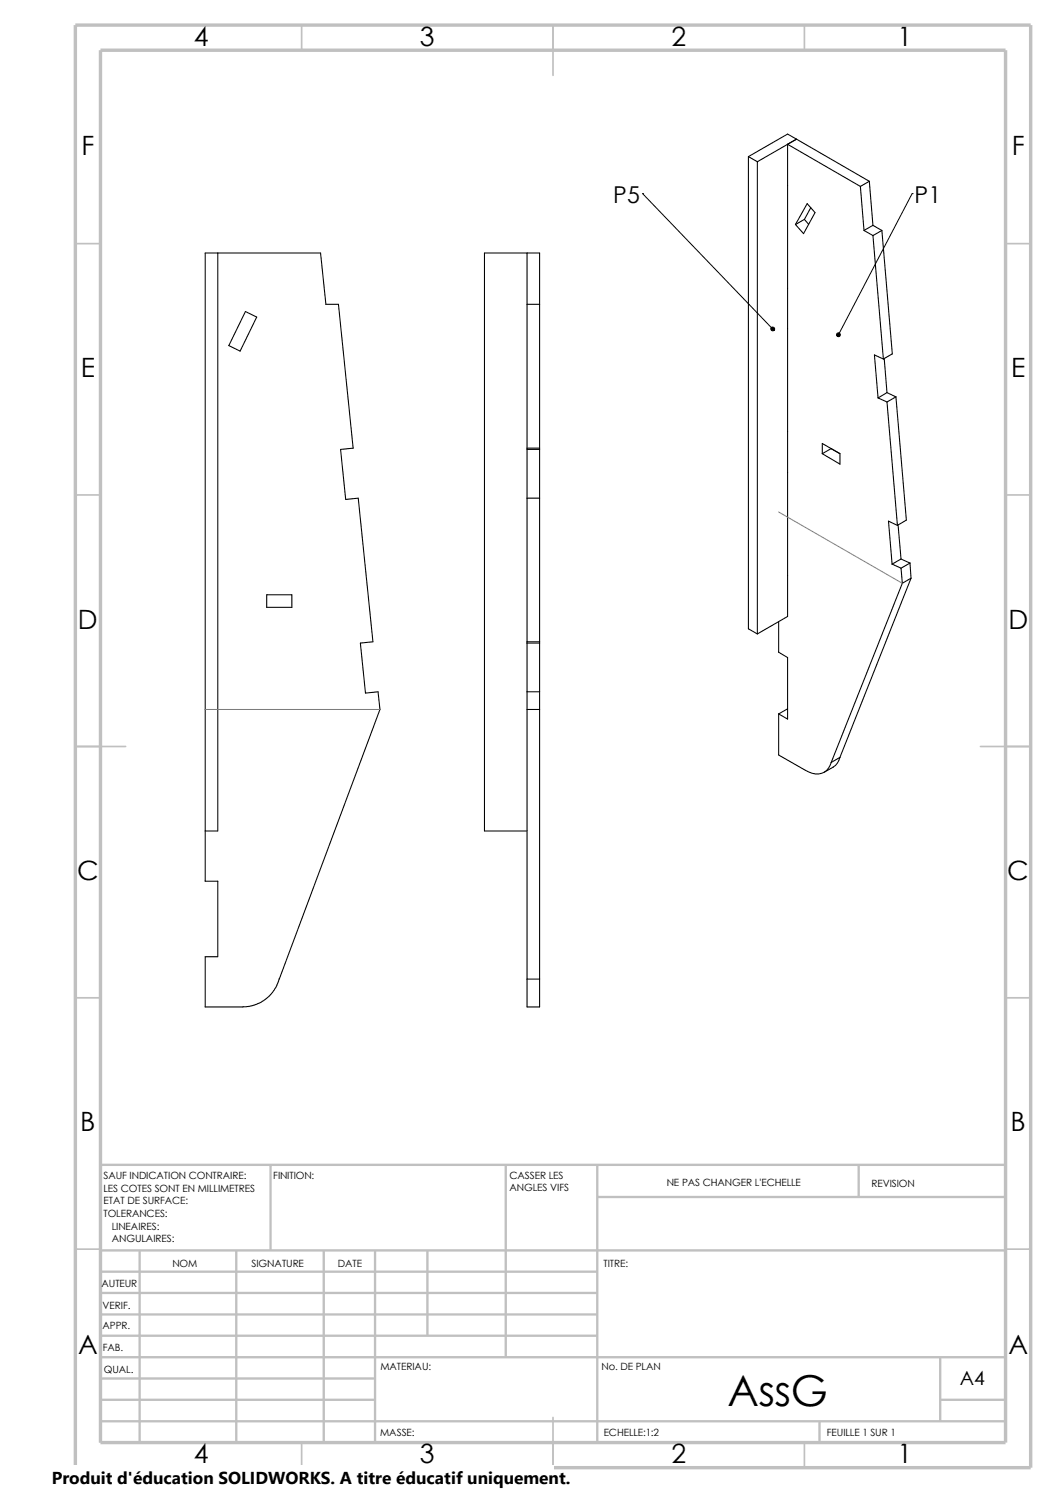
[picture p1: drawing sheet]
<svg xmlns="http://www.w3.org/2000/svg" width="210mm" height="297mm" viewBox="0 0 210 297" stroke-linecap="round" stroke-linejoin="round" font-family="sans-serif">
<g fill="none" stroke="#c0c0c0" stroke-width=".34">
<path d="M60 5v5M110 5v10M160 5v5M15 48.5h5M200 48.5h5M15 98.5h5M200 98.5h5M15 148.5h10M195 148.5h10M15 198.5h5M200 198.5h5M15 248.5h5"/>
<path d="M200 248.5h5M60 287v5M110 282v10M160 287v5"/>
</g>
<g fill="none" stroke="#c0c0c0" stroke-width=".47">
<path d="M53.8 231.7v17.1M100.6 231.7v38.3M118.8 238.1h81.2M118.8 231.7v55.3M170.8 231.7v6.4M200 231.7h-180v55.3M20 253h98.8M20 257.2h98.8M20 248.8h180M27.8 248.8v38.2M47 248.8v38.2M64.4 248.8v38.2"/>
<path d="M74.6 248.8v38.2M85 248.8v16.9M20 261.5h98.8M20 265.7h98.8M20 278.5h54.6M20 270h180M20 274.2h54.6M187 278.5h13M187 270v12.7M20 282.7h180M163 282.7v4.3"/>
</g>
<path d="M15 5h190v287h-190zM20 10h180v277h-180z" fill="none" stroke="#c0c0c0" stroke-width=".68" stroke-linecap="butt"/>
<g fill="none" stroke="#000" stroke-width=".21">
<path d="M148.8 31.2v93.9l1.8 1M148.8 31.2l1.8 1M150.6 32.2v93.9M156.6 28.7v93.9l-6 3.5M156.6 28.7l14.5 8.4M158.4 27.7l-7.8 4.5M158.4 27.7l-1.8-1-7.8 4.5M158.4 27.7l-1.8 1M158.4 27.7l14.5 8.4M171.1 37.1l.7 8.7M172.9 36.1l-1.8 1M172.9 36.1l.7 8.7"/>
<path d="M43.3 50.3v115h-2.5M104.8 50.3v144.5M160 43.6l-1.8 1.1M160 43.6l.8 1M160.5 40.5l1.6 1.8-2.3 4.2-1.6-1.8zM161.2 41.3l-1.2 2.3M171.8 45.8l1.8 1.1M173.6 46.9l2.1 24.5M173.6 44.8l-1.8 1M173.6 44.8l1.8 1M175.4 45.8l2.1 24.6-1.8 1M175.4 45.8l-1.8 1.1"/>
<path d="M48.8 62l2.3 1.1-3.3 6.7-2.3-1.1zM104.8 60.5h2.5M174.6 79.2l1.8 .8M175.7 71.4l-1.8-.8 .7 8.6M175.9 71.3l.5 6.8M176.4 80l2.1 24.5M176.4 78.1l-1.8 1.1M176.4 78.1l1.8 .9M178.2 79l2.1 24.5-1.8 1M178.2 79l-1.8 1M104.8 99.1h2.5M104.8 89.2h2.5"/>
<path d="M104.8 89.4h2.5M163.5 90.3v-2.1l3.5 2.1M163.5 90.3l3.5 2v-2M165.3 89.2l-1.8 1.1M165.3 89.2l1.7 1.1M165.3 89.2h.1M53 118.3h5v2.5h-5zM177.4 112.2l1.8 .8M178.5 104.5l-1.8-.8 .7 8.5M178.6 104.4l.6 6.8M179.2 113l.3 3M179.2 111.2l-1.8 1"/>
<path d="M179.2 111.2l1.8 .8M179.5 116l-14.2 35.7M181 112l-1.8 1M181 112l.2 3M181.2 115l-1.7 1M181.2 115l-14.2 35.7M104.8 137.6h2.5M104.8 127.7h2.5M104.8 127.9h2.5M154.9 123.7v6.1l1.7 1v12.2l-1.7-1M104.8 141.1h2.5M154.9 142v8.2l5.3 3a3.2 3.2 0 0 0 4.9-.9l.2-.6"/>
<path d="M156.6 141l-1.7 1M167 150.7a3.1 3.1 0 0 1-1.3 1.9l-1.8 1M167 150.7l-1.7 1M104.8 165.3h-8.4v-115h10.9v144.5M55.5 194.7l-.7 1.8-1.1 1.5-1.2 1.1-1.5 .7-1.3 .4-1.4 .1h-7.5v-10h2.5v-15h-2.5v-125h23l1 10.2h2.5l2.9 28.7-2.5 .2 1 10 2.5-.3 3 28.6-2.5 .2 1 10 2.5-.3 .4 3.5-20.1 53.7M104.8 194.8v5.5h2.5v-5.5M104.8 194.8h2.5"/>
</g>
<path d="M154.9 101.9l24.6 14.1M40.8 141.1h34.8" fill="none" stroke="#808080" stroke-width=".2"/>
<path d="M127.8 38.5h.1M127.8 38.5l25.9 26.9M181.4 38.5h.1M181.4 38.5l-14.6 28.1" fill="none" stroke="#000" stroke-width=".2"/>
<g fill="#000" stroke="#000" stroke-width=".2">
<path d="M153.4 65.2a.39 .39 0 0 1 .5 0 .39 .39 0 0 1 .1 .5l-.3-.3 .3 .3a.39 .39 0 0 1-.6 0 .39 .39 0 0 1 0-.5z" fill-rule="evenodd"/>
<path d="M166.5 66.3a.37 .37 0 0 1 .6 .2 .37 .37 0 0 1-.5 .4l.2-.3-.2 .3-.1-.1-.1-.2z" fill-rule="evenodd"/>
</g>
<path d="M10.3 291.5h99.8v5.5h-99.8z" fill="#fff"/>
<text font-size="8.5" x="144.7" y="279.7">AssG</text>
<g font-size="5.3">
<text x="38.5" y="9.1">4</text>
<text x="83.5" y="9.1">3</text>
<text x="133.5" y="9.1">2</text>
<text x="178.5" y="9.1">1</text>
<text x="16.2" y="30.8">F</text>
<text x="201.2" y="30.8">F</text>
<text x="16" y="75.1">E</text>
<text x="201.1" y="75.1">E</text>
<text x="15.5" y="125.1">D</text>
<text x="200.6" y="125.1">D</text>
<text x="15.3" y="175.1">C</text>
<text x="200.3" y="175.1">C</text>
<text x="16" y="225.1">B</text>
<text x="201" y="225.1">B</text>
<text x="15.5" y="269.3">A</text>
<text x="200.5" y="269.3">A</text>
<text x="38.5" y="291.1">4</text>
<text x="83.5" y="291.1">3</text>
<text x="133.5" y="291.1">2</text>
<text x="178.5" y="291.1">1</text>
</g>
<g font-size="4.6">
<text x="122" y="40.3">P5</text>
<text x="181.9" y="40.3">P1</text>
</g>
<text font-size="3.9" x="190.9" y="275.5">A4</text>
<text font-size="3.4" x="10.3" y="295.2">Produit d'éducation SOLIDWORKS. A titre éducatif uniquement.</text>
<g font-size="2">
<text x="20.6" y="234.6">SAUF INDICATION CONTRAIRE:</text>
<text x="20.6" y="237.1">LES COTES SONT EN MILLIMETRES</text>
<text x="20.6" y="239.6">ETAT DE SURFACE:</text>
<text x="54.4" y="234.6">FINITION:</text>
<text x="101.3" y="237">ANGLES VIFS</text>
<text x="101.3" y="234.5">CASSER LES</text>
<text x="132.6" y="236">NE PAS CHANGER L'ECHELLE</text>
<text x="173.3" y="236.2">REVISION</text>
<text x="20.6" y="242.1">TOLERANCES:</text>
<text x="22.2" y="244.6">LINEAIRES:</text>
<text x="22.2" y="247.1">ANGULAIRES:</text>
<text x="50" y="252">SIGNATURE</text>
<text x="67.2" y="252">DATE</text>
<text x="120" y="252">TITRE:</text>
<text x="20.2" y="256.1">AUTEUR</text>
<text x="34.3" y="252.1">NOM</text>
<text x="20.4" y="260.4">VERIF.</text>
<text x="20.4" y="264.5">APPR.</text>
<text x="20.4" y="268.8">FAB.</text>
<text x="20.7" y="273.2">QUAL.</text>
<text x="75.6" y="272.5">MATERIAU:</text>
<text x="119.6" y="272.5">No. DE PLAN</text>
<text x="75.6" y="285.6">MASSE:</text>
<text x="120.1" y="285.6">ECHELLE:1:2</text>
<text x="164.5" y="285.6">FEUILLE 1 SUR 1</text>
</g>
</svg>
